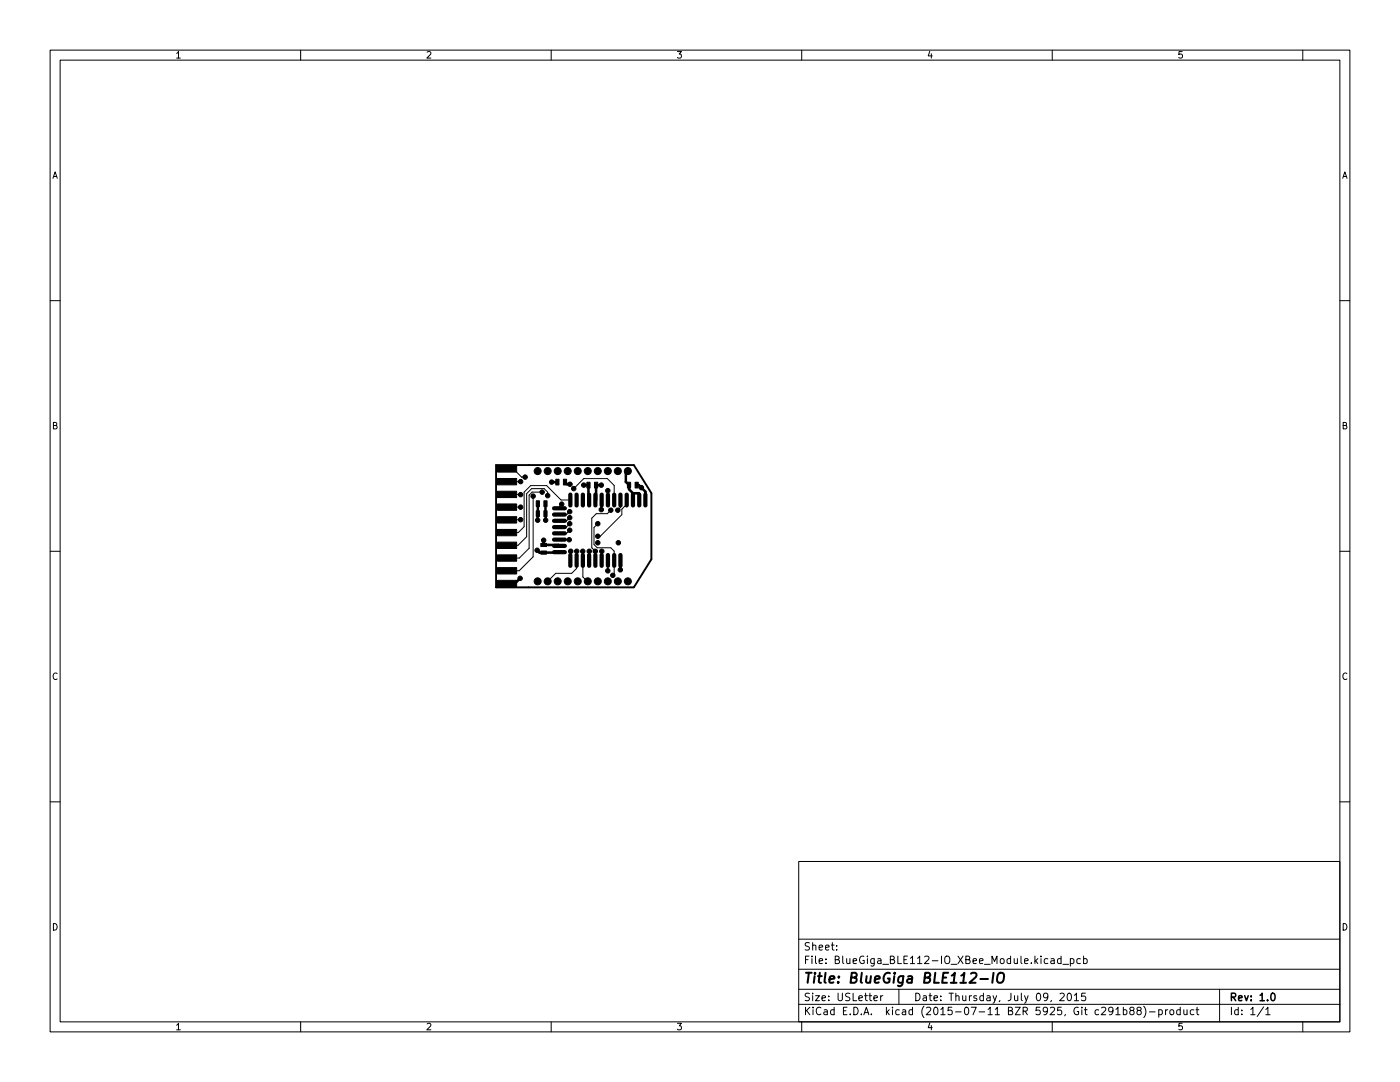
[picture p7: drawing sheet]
<svg xmlns="http://www.w3.org/2000/svg" width="279mm" height="216mm" viewBox="0 0 279 216" stroke-linecap="round" stroke-linejoin="round" font-family="sans-serif">
<g fill="none" stroke="#000" stroke-width=".2">
<path d="M10 10h259.4v195.9h-259.4zM12 12h255.4v191.9h-255.4zM60 10v2M110 10v2M160 10v2M210 10v2M260 10v2M10 60h2M267.4 60h2M101.2 98.7h2.7M101.2 96.1h2.7M101.2 93.6h1.3l1.6 1.6h.7"/>
<path d="M103.9 96.1h.1M106.4 99v12.1l-2.8 2.8h-2.4M108.2 98.2h-2l-.6 .6v10.6l-1.9 2h-2.5M109.3 98.9v-.7l-.7-.7h-2.5l-1 1v8.6l-1.7 1.7h-2.2M113.8 99.8h-1.8l-2.9-2.9h-3.2l-1.3 1.3v6.9l-1.2 1.2h-2.2M114.5 97.5l2-2h4.7l1.4 1.4v2.9M120.1 99.8l-.1 1.9M121.3 97.9v1.9M123.8 99.8v1.5l-.5 .5M125.1 99.8v1.1M125.1 99.8h.1M10 110h2"/>
<path d="M101.2 101.2h2.7M103.9 101.2h.1M103.9 103.7h-2.7M111.7 107.7h1.9M112.1 100.6l-.4 .5v.3M113.7 102.1l-.6 .6h-1.4M113.7 103.3l-.6 .6h-1.4M113.7 104.5l-.7 .7h-1.3M113.7 105.8l-.6 .6h-1.4M113.9 110l-.1 1.8M115.1 110v3.4l-1 1h-3.2l-1.6 1.6M116.3 110h.1"/>
<path d="M116.3 110v5.1l1 .9M117.6 110v1.8M117.6 110h.1M119.3 104.5l-.8 .7v3.5l.7 .6h2.7l.7 .7v4.5l-.3 .3M120.1 110v1.8M120.1 110h.1M121.3 111.8v2.1M121.9 101.8l-.7 .7h-2.2l-.9 .9v5.9l.7 .7v1.8M122.5 111.8h.1M125.1 100.6l-1 1v1.1l-4.3 4.3h-.5M267.4 110h2M10 160h2"/>
<path d="M267.4 160h2M159.4 171.9h108v32h-108zM159.4 197.4h108M159.4 193.4h108M159.4 187.4h108M167 189.4v.2M167 188.7v.1M174.4 199.2l.7-.2-.1-.3h-.4l-.2 .2 .1 .7h.5M175.8 198.7v1M176.2 198.7l-.4 .3M179.4 197.4v3M209.8 191.4h.5l.1 .9"/>
<path d="M210.4 191.6l-.5 .1-.2 .2 .2 .4 .5-.1M211.5 198.3l.6-.1 .3 .4-.9 1.1h.9M211.8 191.4l-.5-.1-.3 .3 .2 .6h.6M211.8 190.8v1.5M212.1 192.4h1.2M213.2 198.2h.1a.8 .8 0 0 1 .5 .7 .8 .8 0 0 1-.5 .8 1 1 0 0 1-.1-1.5zM213.6 191.4l.4-.1 .3 .3-.1 .6h-.6M213.6 191.3v1.5M214.4 198.6l.4-.4v1.5M214.4 199.7h.9M215.6 191.4l-.4-.1-.3 .3 .1 .6h.6M216.3 191.4l.4-.1 .3 .3-.2 .6h-.5"/>
<path d="M216.3 190.8v1.5M216.6 198.2h-.7l-.1 .7 .2-.2 .5 .1 .2 .2-.1 .5-.2 .2-.6-.2M243.4 197.4v6.5M60 203.9v2M110 203.9v2M159.4 200.4h108M160 203.9v2M210 203.9v2M222.7 201.4l.4-.4v1.5M222.7 202.5h.8M224.2 201.5h.4l.3 .3-.1 .6h-.6M224.2 201v1.5"/>
<path d="M225.8 201.6l-.3-.3v-.2l.3-.1h.4l.1 .3v.2l-.7 .2-.1 .2v.4l.3 .2 .4-.1 .1-.2v-.4l-.3-.2M227.2 201.6l-.3-.3 .1-.2 .2-.1h.4l.2 .3-.1 .2-.7 .2-.1 .2 .1 .4 .2 .2h.3l.3-.3v-.3l-.3-.3M228.3 200.8a1.72 1.72 0 0 1 0 2.2M229.4 201.9h1.1M231.3 201.5h.4l.3 .3-.2 .6h-.5M231.3 201.5v1.5M232.6 201.5v1M233 201.5l-.4 .3M233.6 201.5h.4l.3 .3v.4l-.3 .3-.4-.1-.1-.2zM235.5 201.5h-.4l-.3 .3 .2 .6h.5M235.5 201v1.5M236.3 201.5v.9l.4 .1 .2-.2"/>
<path d="M236.9 201.5v1M238.3 201.5h-.5l-.3 .3 .2 .6h.6M238.7 201.5h.6M238.9 201v1.3l.4 .2M252.2 200.9l-1.3 1.9M252.6 201.4l.4-.4v1.5M252.6 202.5h.9M260 203.9v2"/>
</g>
<path d="M253.8 198.2h.2a.8 .8 0 0 1 .5 .7 .8 .8 0 0 1-.5 .8 1 1 0 0 1-.2-1.5z" fill="none" stroke="#000" stroke-width=".3"/>
<path d="M195.7 195.3h1.5M198.3 194.1l-.3 2M199.2 194.4a.69 .69 0 0 1 1.1 0 1.47 1.47 0 0 1-.6 1.7l-.5-.1a1.5 1.5 0 0 1 0-1.6z" fill="none" stroke="#000" stroke-width=".4"/>
<path d="M99 92.8h27.5l3.5 5.6v13.2l-3.5 5.6h-27.5z" fill="none" stroke="#000" stroke-width=".38"/>
<g fill="none" stroke="#000" stroke-width=".85">
<path d="M113.8 98.7v2.1M115.1 98.7v2.1M116.3 98.7v2.1M117.6 98.7v2.1M118.8 98.7v2.1M120.1 98.7v2.1M121.3 98.7v2.1M122.6 98.7v2.1M123.8 98.7v2.1M125.1 98.7v2.1M126.3 98.7v2.1M127.6 98.7v2.1"/>
<path d="M128.8 98.7v2.1M110.6 101.4h2.1M110.6 102.7h2.1M110.6 103.9h2.1M110.6 105.2h2.1M110.6 106.4h2.1M110.6 107.7h2.1M110.6 108.9h2.1M110.6 110.2h2.1M113.8 110.8v2.1M115.1 110.8v2.1M116.3 110.8v2.1"/>
<path d="M117.6 110.8v2.1M118.8 110.8v2.1M120.1 110.8v2.1M121.3 110.8v2.1M122.6 110.8v2.1M123.8 110.8v2.1"/>
</g>
<g fill="#000" stroke="#000" stroke-width=".2">
<path d="M99.3 98h3.8v1.3h-3.8zM99.3 95.5h3.8v1.2h-3.8zM99.3 92.9h3.8v1.3h-3.8zM107 99.9h.7v1.2h-.7zM108.5 99.9h.7v1.2h-.7zM110.9 95.6h.7v1.2h-.7zM112.4 95.6h.7v1.2h-.7zM117.1 96.2h.7v1.2h-.7zM118.6 96.2h.7v1.2h-.7zM125.2 96.2h.7v1.2h-.7zM126.7 96.2h.7v1.2h-.7zM99.3 115.8h3.8v1.3h-3.8z"/>
<path d="M99.3 113.3h3.8v1.2h-3.8zM99.3 110.7h3.8v1.3h-3.8zM99.3 108.2h3.8v1.2h-3.8zM99.3 105.6h3.8v1.3h-3.8zM99.3 103.1h3.8v1.3h-3.8zM99.3 100.6h3.8v1.2h-3.8zM107 101.9h.7v1.2h-.7zM107.9 108.4h1.2v.7h-1.2zM107.9 109.9h1.2v.7h-1.2zM108.5 101.9h.7v1.2h-.7z"/>
<circle cx="103.9" cy="96.1" r=".44"/>
<circle cx="103.9" cy="98.7" r=".44"/>
<circle cx="104.8" cy="95.2" r=".44"/>
<circle cx="106.4" cy="99" r=".44"/>
<circle cx="107.3" cy="94" r=".7"/>
<circle cx="108.2" cy="98.2" r=".44"/>
<circle cx="109.3" cy="94" r=".7"/>
<circle cx="109.3" cy="98.9" r=".44"/>
<circle cx="110.1" cy="96.2" r=".44"/>
<circle cx="111.3" cy="94" r=".7"/>
<circle cx="113.3" cy="94" r=".7"/>
<circle cx="113.8" cy="96.6" r=".44"/>
<circle cx="114.5" cy="97.5" r=".44"/>
<circle cx="115.3" cy="94" r=".7"/>
<circle cx="116.5" cy="96.8" r=".44"/>
<circle cx="117.3" cy="94" r=".7"/>
<circle cx="119.3" cy="94" r=".7"/>
<circle cx="120" cy="96.8" r=".44"/>
<circle cx="121.3" cy="94" r=".7"/>
<circle cx="121.3" cy="97.9" r=".44"/>
<circle cx="123.3" cy="94" r=".7"/>
<circle cx="125.3" cy="94" r=".7"/>
<circle cx="128" cy="97.3" r=".44"/>
<circle cx="103.8" cy="115.4" r=".44"/>
<circle cx="103.9" cy="103.7" r=".44"/>
<circle cx="103.9" cy="101.2" r=".44"/>
<circle cx="107.2" cy="109.8" r=".44"/>
<circle cx="107.3" cy="116" r=".7"/>
<circle cx="107.3" cy="103.8" r=".44"/>
<circle cx="108.5" cy="107.8" r=".44"/>
<circle cx="108.9" cy="103.8" r=".44"/>
<circle cx="109.3" cy="116" r=".7"/>
<circle cx="111.3" cy="116" r=".7"/>
<circle cx="112.1" cy="100.6" r=".44"/>
<circle cx="113.3" cy="116" r=".7"/>
<circle cx="113.6" cy="107.7" r=".44"/>
<circle cx="113.7" cy="102.1" r=".44"/>
<circle cx="113.7" cy="105.8" r=".44"/>
<circle cx="113.7" cy="104.5" r=".44"/>
<circle cx="113.7" cy="103.3" r=".44"/>
<circle cx="113.9" cy="110" r=".44"/>
<circle cx="115.1" cy="110" r=".44"/>
<circle cx="115.3" cy="116" r=".7"/>
<circle cx="116.3" cy="110" r=".44"/>
<circle cx="117.3" cy="116" r=".7"/>
<circle cx="117.6" cy="110" r=".44"/>
<circle cx="118.8" cy="110" r=".44"/>
<circle cx="119.3" cy="116" r=".7"/>
<circle cx="119.3" cy="104.5" r=".44"/>
<circle cx="119.3" cy="107" r=".44"/>
<circle cx="119.3" cy="108.3" r=".44"/>
<circle cx="120" cy="101.7" r=".44"/>
<circle cx="120.1" cy="110" r=".44"/>
<circle cx="121.3" cy="116" r=".7"/>
<circle cx="121.3" cy="113.9" r=".44"/>
<circle cx="121.9" cy="101.8" r=".44"/>
<circle cx="122.3" cy="114.8" r=".44"/>
<circle cx="123.3" cy="116" r=".7"/>
<circle cx="123.3" cy="101.8" r=".44"/>
<circle cx="123.4" cy="108.3" r=".44"/>
<circle cx="123.8" cy="113.7" r=".44"/>
<circle cx="125.3" cy="116" r=".7"/>
</g>
<g fill="none" stroke="#000" stroke-width=".51">
<path d="M110.1 96.2h1.1M112.8 96.2l.4 .4h.6M116.5 96.8h.9v2.8l.2 .2M120 96.8h-1v2.8l-.2 .2M125.3 94l-.4 .4v1.8l.6 .6v.8l.8 .8M126.3 98.4v1.4M126.3 98.4l1.3 .1v1.3M127.1 96.5v.3h.4l1.3 1.3v1.7M103.8 115.4l-1 1h-1.6M107.2 109.8l.5 .5 4-.1M107.3 102.5h.1M107.3 100.5v3.3"/>
<path d="M108.5 107.8v.9h3l.2 .2M108.9 100.5v3.3M123.8 111.8v1.9"/>
</g>
<text font-size="2.8" x="160.4" y="196.2">Title: BlueGiga BLE112-IO</text>
<g font-size="2.1">
<text x="160.4" y="189.7">Sheet:</text>
<text x="160.4" y="192.4">File: BlueGiga_BLE112-IO_XBee_Module.kicad_pcb</text>
<text x="160.4" y="202.5">KiCad E.D.A. kicad (2015-07-11 BZR 5925, Git c291b88)-product</text>
<text x="160.4" y="199.7">Size: USLetter</text>
<text x="182.4" y="199.7">Date: Thursday, July 09, 2015</text>
<text x="245.4" y="199.7">Rev: 1.0</text>
<text x="245.4" y="202.5">Id: 1/1</text>
</g>
<g font-size="1.8">
<text x="35" y="11.6">1</text>
<text x="85" y="11.6">2</text>
<text x="135" y="11.6">3</text>
<text x="185" y="11.6">4</text>
<text x="235" y="11.6">5</text>
<text x="10.3" y="35.6">A</text>
<text x="267.7" y="35.6">A</text>
<text x="10.3" y="85.7">B</text>
<text x="267.7" y="85.7">B</text>
<text x="10.3" y="135.6">C</text>
<text x="267.7" y="135.6">C</text>
<text x="10.3" y="185.7">D</text>
<text x="267.7" y="185.7">D</text>
<text x="35" y="205.6">1</text>
<text x="85" y="205.6">2</text>
<text x="135" y="205.6">3</text>
<text x="185" y="205.6">4</text>
<text x="235" y="205.6">5</text>
</g>
</svg>
